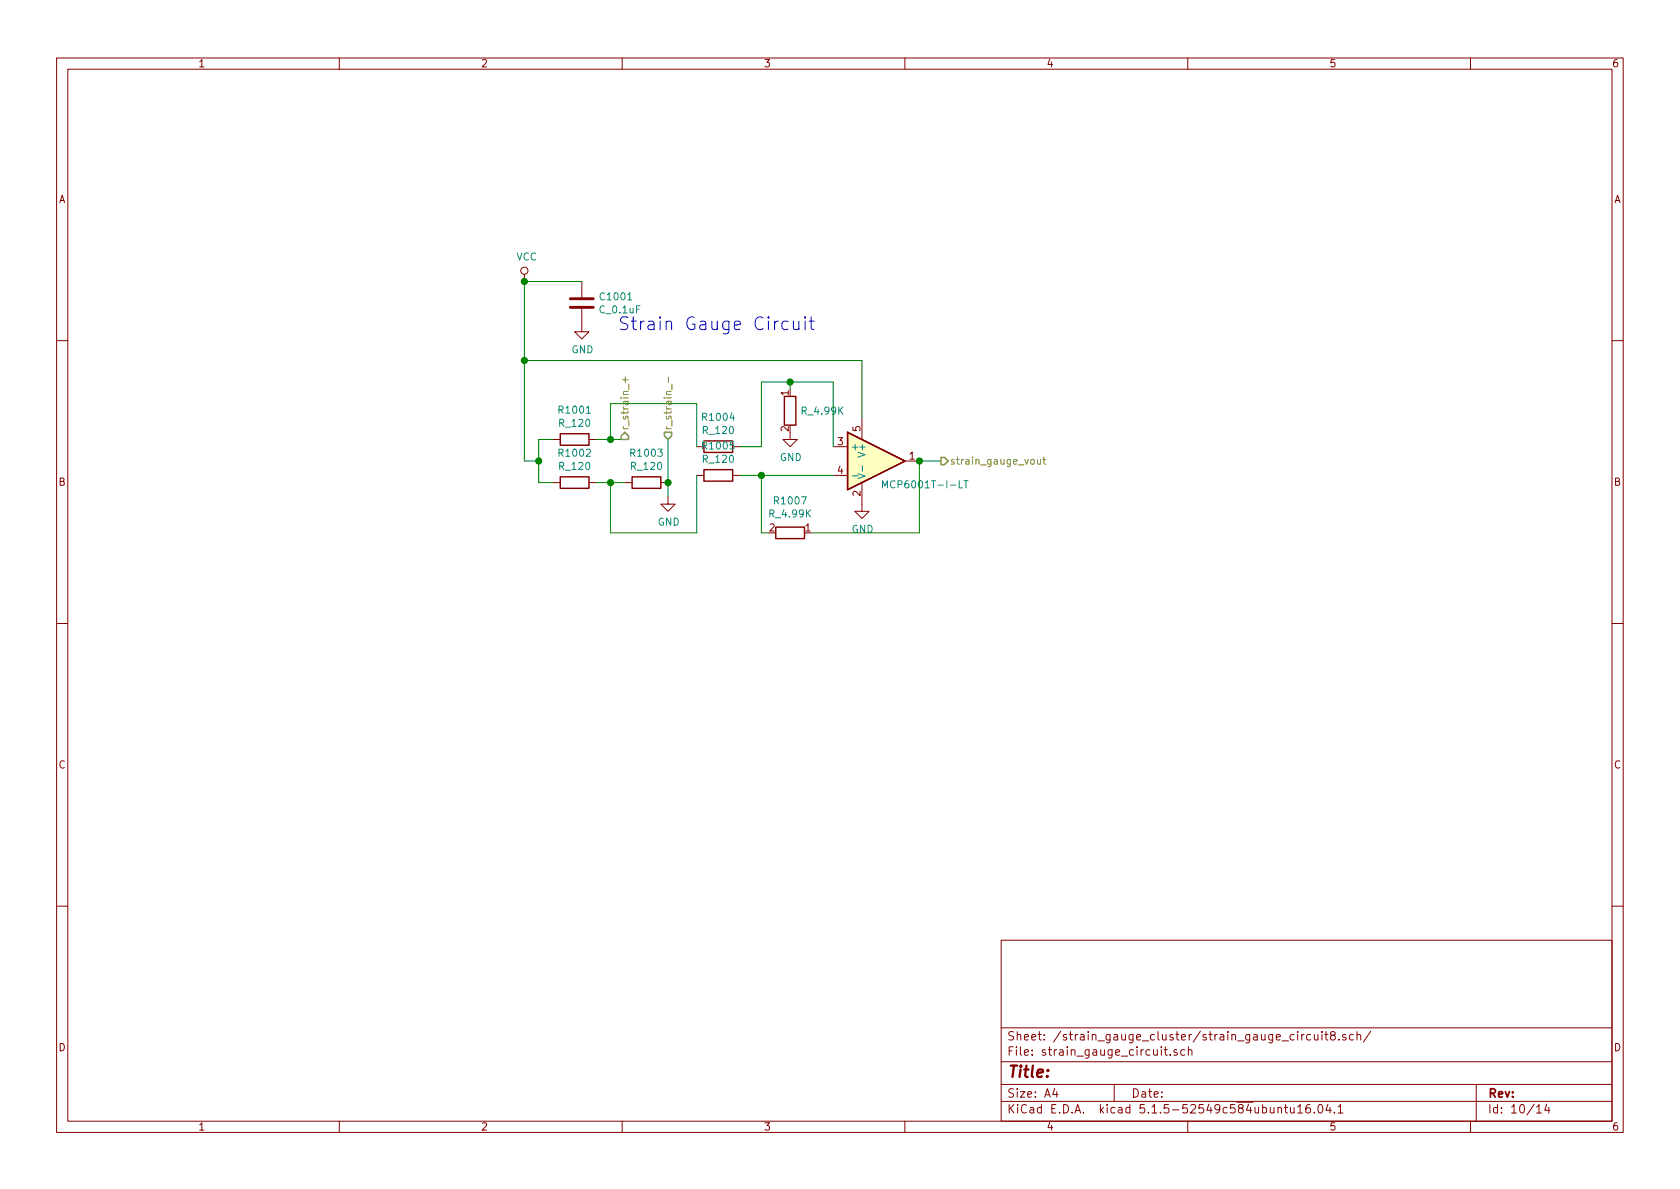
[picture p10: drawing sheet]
<svg xmlns="http://www.w3.org/2000/svg" width="297mm" height="210mm" viewBox="0 0 297 210" stroke-linecap="round" stroke-linejoin="round" font-family="sans-serif">
<g fill="none" stroke="#840000" stroke-width=".18">
<path d="M10 10.3h277v189.9h-277zM12 12.2h273v186.1h-273zM60 10.3v1.9M110 10.3v1.9M160 10.3v1.9M210 10.3v1.9M260 10.3v1.9M92.7 48.5v1.3M102.9 54.6v4.1h1.2l-1.2 1.2-1.3-1.2h1.3M102.9 49.8v2.8M10 60.2h2M97.8 77.7h1.3"/>
<path d="M104.1 77.7h1.3M123.2 79h1.3M129.5 79h1.3M139.7 76.4v1.3h1.3l-1.3 1.3-1.3-1.3h1.3M147.3 79h2.6M152.4 73.9v3.8M285 60.2h2M97.8 85.3h1.3M104.1 85.3h1.3M110.5 85.3h1.3M116.8 85.3h1.3M118.1 87.9v1.2h1.3l-1.3 1.3-1.3-1.3h1.3"/>
<path d="M123.2 84.1h1.3M129.5 84.1h1.3M147.3 84.1h2.6M152.4 85.3v5.1h1.3l-1.3 1.3-1.3-1.3h1.3M160 81.5h2.6M10 110.3h2M285 110.3h2M10 160.2h2M177 166.3h108v32h-108zM285 160.2h2M60 198.3v1.9M110 198.3v1.9"/>
<path d="M160 198.3v1.9M177 194.8h108M177 191.8h108M177 187.8h108M177 181.8h108M186.5 192.5l-.4 1h1M186.8 193v1M197 191.8v3M205.8 185.6h.6M206 185.1v1.3l.4 .2M206.9 186.5v.1M208.1 185.7l-.4-.1-.2 .2 .1 .2 .5 .2v.3h-.6"/>
<path d="M209.5 185.7l-.5-.1-.2 .3v.6l.2 .1 .5-.1M210 198.3v1.9M210.1 185.7l.2-.1 .4 .1v.9M210.1 185.1v1.5M226 196l.2-.2 .3 .1 .1 .9M227.1 195.8h.6M227.3 195.3v1.3l.4 .2M228.2 195.8v.9l.4 .1 .2-.1M228.8 195.8v1M229.4 195.8l.5-.5v1.5M229.4 196.8h.9M230.6 182.9l-.5 .3"/>
<path d="M231.6 195.3a.59 .59 0 0 0-.7 .7v.7l.3 .1 .4-.1 .1-.5-.1-.2-.4-.1-.3 .3M231.7 183l-.4-.1-.3 .3 .1 .6 .2 .1 .4-.1M232.4 196.7v.1M232.4 182.9v.9l.4 .1 .2-.1M233 182.9v1M233.1 195.5l.3-.2a.8 .8 0 0 1 .5 .8 .8 .8 0 0 1-.5 .7l-.3-.1-.1-.4zM233.7 182.4v.2M233.7 182.9v1M234.2 182.9h.6M234.4 182.4v1.3l.4 .2M234.8 195.2l-.4 1.1h1M235.2 195.8v1"/>
<path d="M235.5 183.1l-.3-.3 .1-.2 .2-.2 .4 .1 .2 .2-.1 .2-.6 .2a.48 .48 0 0 0-.1 .7l.2 .1 .5-.1a.48 .48 0 0 0-.1-.7h-.1M235.9 196.7v.1M236.6 195.8l.4-.5v1.5M236.6 196.8h.8M236.7 183.8v.1M237.9 183a.37 .37 0 0 0-.5 .1v.3l.5 .1 .1 .1-.2 .3-.4-.1M239.3 183l-.4-.1-.3 .3 .1 .6 .2 .1 .4-.1M239.9 183.1l.1-.1a.37 .37 0 0 1 .6 .1v.8M239.9 182.4v1.5M242.4 182.3l-1.3 2M260 198.3v1.9M261 191.8v6.5"/>
<path d="M271.7 195.8l.4-.5v1.5M271.7 196.8h.8M273.5 195.2l-.4 1.1h.9M273.8 195.8v1"/>
<circle cx="92.7" cy="47.9" r=".63"/>
</g>
<path d="M149.9 76.4l10.1 5.1-10.1 5.1z" fill="#ffffc2" stroke="#ffffc2" stroke-width=".18"/>
<path d="M99.1 76.7h5v2h-5zM124.5 78h5v2h-5zM138.7 70.1h2v5.1h-2zM149.9 76.4l10.1 5.1-10.1 5.1zM99.1 84.3h5v2.1h-5zM111.8 84.3h5v2.1h-5zM124.5 83.1h5v2h-5zM137.2 93.2h5v2h-5z" fill="none" stroke="#840000" stroke-width=".25"/>
<path d="M150.7 84.1h1M151.7 83.8l1.3 .4-1.3 .4M152.5 82.4v1M156 86.3v-1.3l.5 .9 .4-.9v1.3M170.4 85h.8M170.8 85v1.3" fill="none" stroke="#008484" stroke-width=".18"/>
<path d="M100.8 54.4h4.1M100.8 52.8h4.1" fill="none" stroke="#840000" stroke-width=".51"/>
<g fill="none" stroke="#008400" stroke-width=".18">
<path d="M102.9 49.8h-10.2v31.7h2.5M92.7 63.7h59.7v10.2M97.8 77.7h-2.6v7.6h2.6M105.4 77.7h5.1M107.9 77.7v-6.3h15.3v7.6M118.1 77.7v10.2M130.8 79h3.8v-11.4h12.7v11.4M139.7 67.6v1.2M105.4 85.3h5.1M123.2 84.1v10.1h-15.3v-8.9M130.8 84.1h16.5M134.6 84.1v10.1h1.3"/>
<path d="M166.4 81.5h-3.8v12.7h-19.1"/>
</g>
<path d="M110.1 67.2h.9M110.6 66.7v.9M118.2 66.7v.9M118.8 67.9v1M183.4 81.2l.1 .8 .3 .1 .2-.1M184 81.2v.9M184.4 81.2h.5M184.6 80.8v1.1l.3 .2" fill="none" stroke="#848400" stroke-width=".18"/>
<path d="M110.5 76.4l.6 .7v.6h-1.2v-.6zM117.5 76.4h1.2v.7l-.6 .6-.6-.6zM166.4 80.9h.6l.6 .6-.6 .7h-.6z" fill="none" stroke="#848400" stroke-width=".25"/>
<path d="M139.3 56.9a.74 .74 0 0 0-.9 .1l-.1 .2 .1 .9a.74 .74 0 0 0 .9 .1M140.3 56.8l.1 1.4a.63 .63 0 0 0 .8-.1M141.2 56.8v1.5M142.3 56l-.1 .2 .1 .1 .1-.1-.1-.2v.3M142.3 56.8v1.5M143.1 56.8h.8M143.4 56v2l.1 .2 .4 .1" fill="none" stroke="#0000c2" stroke-width=".18"/>
<g fill="#008400" stroke="#008400" stroke-width=".25">
<circle cx="162.6" cy="81.5" r=".51"/>
<circle cx="108" cy="77.7" r=".51"/>
<circle cx="134.6" cy="84.1" r=".51"/>
<circle cx="92.7" cy="49.8" r=".51"/>
<circle cx="118.1" cy="85.3" r=".51"/>
<circle cx="95.3" cy="81.5" r=".51"/>
<circle cx="139.7" cy="67.6" r=".51"/>
<circle cx="108" cy="85.3" r=".51"/>
<circle cx="92.7" cy="63.7" r=".51"/>
</g>
<text font-size="3.1" fill="#0000c2" x="109.2" y="58.4">Strain Gauge Circuit</text>
<text font-size="2.8" fill="#840000" x="178" y="190.5">Title:</text>
<g font-size="2.1" fill="#840000">
<text x="178" y="184">Sheet: /strain_gauge_cluster/strain_gauge_circuit8.sch/</text>
<text x="178" y="186.7">File: strain_gauge_circuit.sch</text>
<text x="178" y="196.9">KiCad E.D.A. kicad 5.1.5-52549c584ubuntu16.04.1</text>
<text x="178" y="194.1">Size: A4</text>
<text x="200" y="194.1">Date:</text>
<text x="263" y="194.1">Rev:</text>
<text x="263" y="196.9">Id: 10/14</text>
</g>
<g font-size="1.8" fill="#840000">
<text x="35" y="11.9">1</text>
<text x="85" y="11.9">2</text>
<text x="135" y="11.9">3</text>
<text x="185" y="11.9">4</text>
<text x="235" y="11.9">5</text>
<text x="285" y="11.9">6</text>
<text x="10.4" y="35.9">A</text>
<text x="285.4" y="35.9">A</text>
<text x="139.4" y="69.9" transform="rotate(-90 139.4 69.9)">1</text>
<text x="139.4" y="76.3" transform="rotate(-90 139.4 76.3)">2</text>
<text x="152.1" y="76.3" transform="rotate(-90 152.1 76.3)">5</text>
<text x="148.1" y="78.7">3</text>
<text x="148.1" y="83.8">4</text>
<text x="160.8" y="81.3">1</text>
<text x="10.4" y="85.9">B</text>
<text x="152.1" y="87.7" transform="rotate(-90 152.1 87.7)">2</text>
<text x="285.4" y="85.9">B</text>
<text x="136" y="94">2</text>
<text x="142.4" y="94">1</text>
<text x="10.4" y="135.9">C</text>
<text x="285.4" y="135.9">C</text>
<text x="10.4" y="185.9">D</text>
<text x="285.4" y="185.9">D</text>
<text x="35" y="199.9">1</text>
<text x="85" y="199.9">2</text>
<text x="135" y="199.9">3</text>
<text x="185" y="199.9">4</text>
<text x="235" y="199.9">5</text>
<text x="285" y="199.9">6</text>
</g>
<g font-size="1.8" fill="#008484">
<text x="91.3" y="46.1">VCC</text>
<text x="106.3" y="53.1">C1001</text>
<text x="106.2" y="55.4">C_0.1uF</text>
<text x="101" y="62.5">GND</text>
<text x="99" y="73.1">R1001</text>
<text x="99" y="75.5">R_120</text>
<text x="124.4" y="74.4">R1004</text>
<text x="124.4" y="76.8">R_120</text>
<text x="141.9" y="73.3">R_4.99K</text>
<text x="99" y="80.8">R1002</text>
<text x="99" y="83.1">R_120</text>
<text x="111.7" y="80.8">R1003</text>
<text x="111.7" y="83.1">R_120</text>
<text x="124.4" y="79.5">R1005</text>
<text x="124.4" y="81.8">R_120</text>
<text x="137.9" y="81.5">GND</text>
<text x="150.4" y="79.6">+</text>
<text x="153" y="80.4" transform="rotate(-90 153 80.4)">V+</text>
<text x="137.1" y="89.2">R1007</text>
<text x="157.1" y="86.4">MCP6001T-I-LT</text>
<text x="116.3" y="93">GND</text>
<text x="136.2" y="91.5">R_4.99K</text>
<text x="150.6" y="94.2">GND</text>
</g>
<g font-size="1.8" fill="#848400">
<text x="111.1" y="76.2" transform="rotate(-90 111.1 76.2)">r_strain_+</text>
<text x="118.7" y="76.2" transform="rotate(-90 118.7 76.2)">r_strain_-</text>
<text x="167.9" y="82.2">strain_gauge_vout</text>
</g>
</svg>
